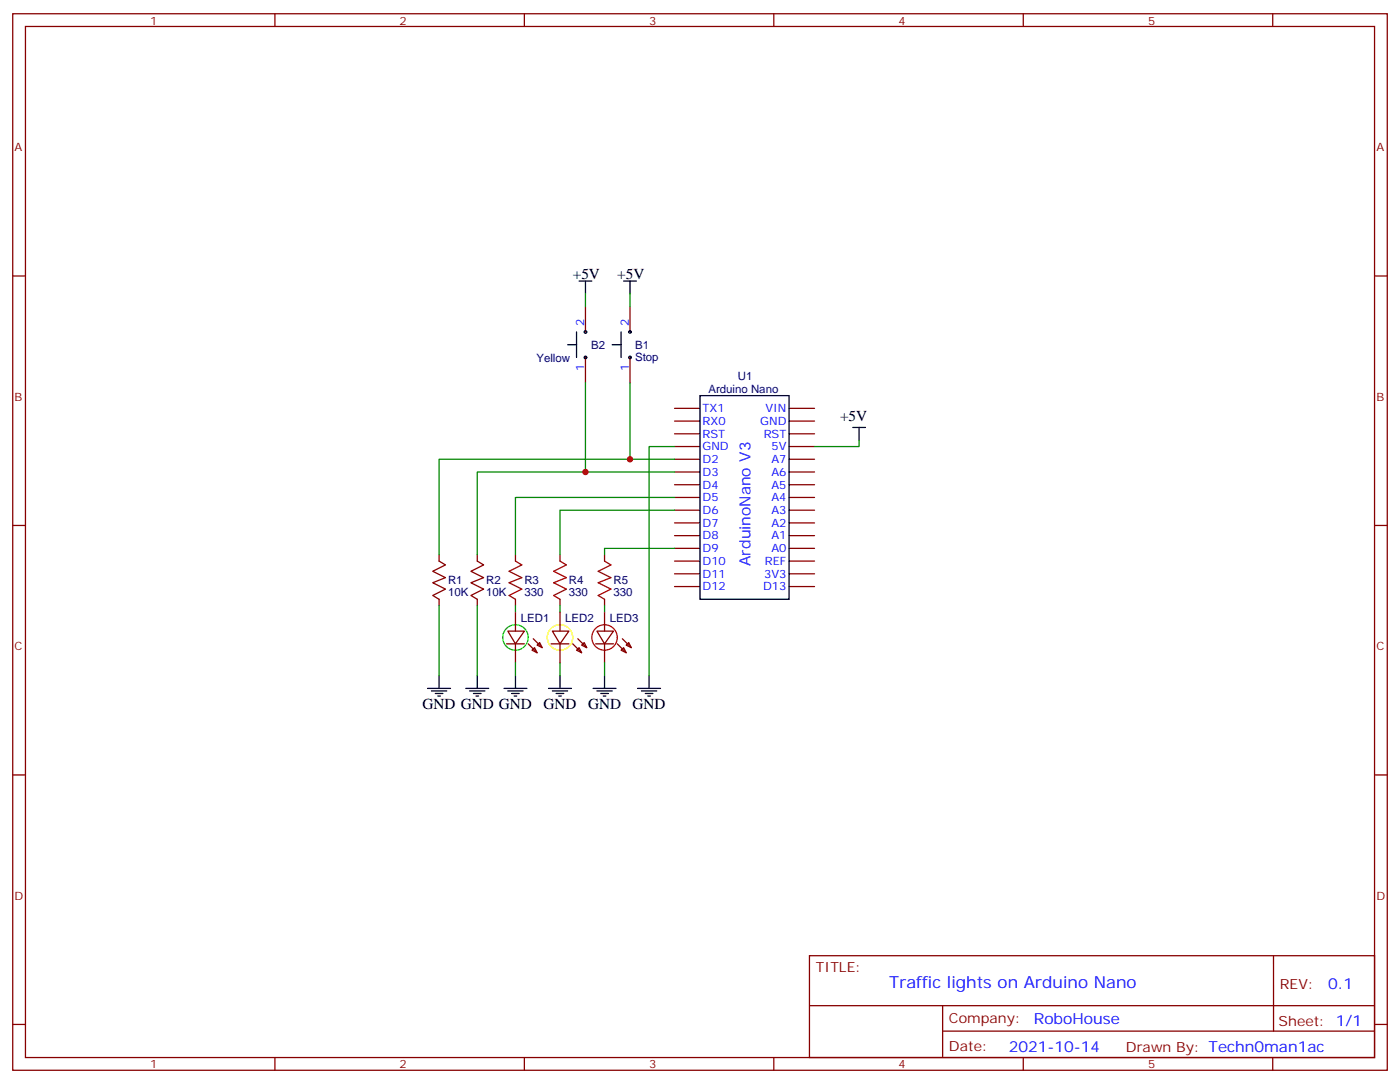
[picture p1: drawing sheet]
<svg xmlns="http://www.w3.org/2000/svg" width="388mm" height="300mm" viewBox="0 0 388 300" stroke-linecap="round" stroke-linejoin="round" font-family="sans-serif">
<g fill="none" stroke="#870000" stroke-width=".35">
<path d="M3.5 3.8h381v292.8h-381zM7.1 7.3h373.9v285.8h-373.9zM76.2 3.8v3.5M145.3 3.8v3.5M214.5 3.8v3.5M283.6 3.8v3.5M352.8 3.8v3.5M3.5 76.5h3.6M381 76.5h3.5M162.3 84.9v7.1M162.3 99.1v7M174.6 84.9v7.1"/>
<path d="M174.6 99.1v7M187 113.2h7M187 116.7h7M218.7 113.2h7.1M218.7 116.7h7.1M187 120.2h7M187 123.8h7M187 127.3h7M187 130.8h7M187 134.3h7M187 137.9h7M218.7 120.2h7.1"/>
<path d="M218.7 123.8h7.1M218.7 127.3h7.1M218.7 130.8h7.1M218.7 134.3h7.1M218.7 137.9h7.1M3.5 145.6h3.6M121.7 153.7v1.8l1.8 1.1-3.6 1.7 3.6 1.8-3.6 1.4 3.6 1.8-3.6 1.7 1.8 1.1v1.8M132.3 153.7v1.8l1.8 1.1-3.6 1.7 3.6 1.8-3.6 1.4 3.6 1.8-3.6 1.7 1.8 1.1v1.8M142.9 153.7v1.8M155.2 153.7v1.8M167.6 153.7v1.8M187 141.4h7"/>
<path d="M187 144.9h7M187 148.4h7M187 152h7M187 155.5h7M187 159h7M218.7 141.4h7.1M218.7 144.9h7.1M218.7 148.4h7.1M218.7 152h7.1M218.7 155.5h7.1M218.7 159h7.1M381 145.6h3.5"/>
<path d="M140.4 178.4h4.9M140.8 174.9h4.5l-2.4 3.5zM142.9 166.1v1.8M142.9 169.6v5.3M142.9 178.4v5.3M147.8 177l2.5 2.5M148.9 178.8l.7-.7 .7 1.4zM152.8 178.4h4.9M153.1 174.9h4.6l-2.5 3.5zM155.2 166.1v1.8M155.2 169.6v5.3M155.2 178.4v5.3"/>
<path d="M160.2 177l2.4 2.5M161.2 178.8l.7-.7 .7 1.4zM165.1 178.4h4.9M165.5 174.9h4.5l-2.4 3.5zM167.6 166.1v1.8M167.6 169.6v5.3M167.6 178.4v5.3M172.5 177l2.5 2.5M173.6 178.8l.7-.7 .7 1.4zM187 162.6h7M218.7 162.6h7.1M147.5 180.2l.7-.7 .7 1.4z"/>
<path d="M159.8 180.2l.7-.7 .7 1.4zM172.2 180.2l.7-.7 .7 1.4zM3.5 214.8h3.6M381 214.8h3.5M224.4 264.9h156.6v28.2h-156.6zM224.4 278.7h156.5M261.3 278.7v14.1M353 264.9v20.9M3.5 283.9h3.6M76.2 293.1v3.5M145.3 293.1v3.5M214.5 293.1v3.5"/>
<path d="M261.3 285.8h119.6M283.6 293.1v3.5M352.8 293.1v3.5M381 283.9h3.5"/>
</g>
<path d="M142.9 155.5l1.7 1.1-3.5 1.7 3.5 1.8-3.5 1.4 3.5 1.8-3.5 1.7 1.8 1.1M155.2 155.5l1.8 1.1-3.5 1.7 3.5 1.8-3.5 1.4 3.5 1.8-3.5 1.7 1.7 1.1M167.6 155.5l1.7 1.1-3.5 1.7 3.5 1.8-3.5 1.4 3.5 1.8-3.5 1.7 1.8 1.1" fill="none" stroke="#a10000" stroke-width=".35"/>
<g fill="none" stroke="#000" stroke-width=".35">
<path d="M160.5 77.9h3.5M162.3 77.9v3.5M172.9 77.9h3.5M174.6 77.9v3.5M157.3 95.5h2.5M159.8 92v7.1M169.7 95.5h2.5M172.2 92v7.1M194 109.6h24.7v56.5h-24.7zM236.4 118.5h3.5M238.1 118.5v3.5M118.5 190.8h6.4"/>
<path d="M119.6 191.5h4.2M120.6 192.2h2.2M121.4 192.9h.7M121.7 187.3v3.5M129.1 190.8h6.4M130.2 191.5h4.2M131.2 192.2h2.1M131.9 192.9h.7M132.3 187.3v3.5M139.7 190.8h6.3M140.8 191.5h4.2M141.8 192.2h2.1"/>
<path d="M142.5 192.9h.7M142.9 187.3v3.5M152 190.8h6.4M153.1 191.5h4.2M154.2 192.2h2.1M154.9 192.9h.7M155.2 187.3v3.5M164.4 190.8h6.3M165.5 191.5h4.2M166.5 192.2h2.1M167.2 192.9h.7M167.6 187.3v3.5"/>
<path d="M176.7 190.8h6.4M177.8 191.5h4.2M178.9 192.2h2.1M179.6 192.9h.7M179.9 187.3v3.5"/>
<circle cx="162.3" cy="99.1" r=".35"/>
<circle cx="162.3" cy="92" r=".35"/>
<circle cx="174.6" cy="99.1" r=".35"/>
<circle cx="174.6" cy="92" r=".35"/>
</g>
<circle cx="142.9" cy="176.7" r="3.5" fill="none" stroke="#0f0" stroke-width=".35"/>
<path d="M146.4 178.4l2.5 2.5M158.7 178.4l2.5 2.5M171.1 178.4l2.5 2.5" fill="none" stroke="#800000" stroke-width=".35"/>
<circle cx="155.2" cy="176.7" r="3.5" fill="none" stroke="#ff0" stroke-width=".35"/>
<circle cx="167.6" cy="176.7" r="3.5" fill="none" stroke="#f00" stroke-width=".35"/>
<g fill="none" stroke="#008700" stroke-width=".35">
<path d="M162.3 81.4v3.5M174.6 81.4v3.5M162.3 106.1v24.7M174.6 106.1v21.2M187 137.9h-44.1v15.8M187 130.8h-54.7v22.9M187 127.3h-65.3v26.4M187 123.8h-7.1v63.5M238.1 122v1.8h-12.3M187 152h-19.4v1.7M187 141.4h-31.8v12.3M121.7 167.9v19.4"/>
<path d="M132.3 167.9v19.4M142.9 167.9v1.7M155.2 167.9v1.7M167.6 167.9v1.7M142.9 183.7v3.6M155.2 183.7v3.6M167.6 183.7v3.6"/>
</g>
<g fill="#c00">
<circle cx="174.6" cy="127.3" r=".88"/>
<circle cx="162.3" cy="130.8" r=".88"/>
</g>
<text font-size="4.6" fill="#00f" x="246.5" y="273.9">Traffic lights on Arduino Nano</text>
<g font-size="4.2">
<text x="158.7" y="77.2">+5V</text>
<text x="171.1" y="77.2">+5V</text>
<text x="232.8" y="116.7">+5V</text>
<text x="117.1" y="196.4">GND GND GND</text>
<text x="150.6" y="196.4">GND</text>
<text x="163" y="196.4">GND</text>
<text x="175.3" y="196.4">GND</text>
</g>
<g font-size="4.2" fill="#00f">
<text x="208.1" y="156.8" transform="rotate(-90 208.1 156.8)">ArduinoNano V3</text>
<text x="368.2" y="274.1">0.1</text>
<text x="286.5" y="283.7">RoboHouse</text>
<text x="279.6" y="291.5">2021-10-14</text>
</g>
<g font-size="3.9" fill="#800">
<text x="226.1" y="269.5">TITLE:</text>
<text x="354.8" y="274.1">REV:</text>
<text x="263" y="283.7">Company:</text>
<text x="354.4" y="284.3">Sheet: 1/1</text>
<text x="263" y="291.3">Date:</text>
<text x="312.1" y="291.4">Drawn By: Techn0man1ac</text>
</g>
<g font-size="3.2" fill="#800">
<text x="41.6" y="6.8">1</text>
<text x="110.8" y="6.8">2</text>
<text x="179.9" y="6.8">3</text>
<text x="249.1" y="6.8">4</text>
<text x="318.2" y="6.8">5</text>
<text x="4.1" y="41.9">A</text>
<text x="381.5" y="41.9">A</text>
<text x="4.1" y="111.1">B</text>
<text x="381.5" y="111.1">B</text>
<text x="4.1" y="180.2">C</text>
<text x="381.5" y="180.2">C</text>
<text x="4.1" y="249.3">D</text>
<text x="381.5" y="249.3">D</text>
<text x="41.6" y="296.1">1</text>
<text x="110.8" y="296.1">2</text>
<text x="179.9" y="296.1">3</text>
<text x="249.1" y="296.1">4</text>
<text x="318.2" y="296.1">5</text>
</g>
<g font-size="3.2" fill="#00f">
<text x="161.9" y="90.2" transform="rotate(-90 161.9 90.2)">2</text>
<text x="174.3" y="90.2" transform="rotate(-90 174.3 90.2)">2</text>
<text x="161.9" y="102.8" transform="rotate(-90 161.9 102.8)">1</text>
<text x="174.3" y="102.8" transform="rotate(-90 174.3 102.8)">1</text>
<text x="194.7" y="114.2">TX1</text>
<text x="194.7" y="117.8">RX0</text>
<text x="210.7" y="117.8">GND</text>
<text x="212.1" y="114.2">VIN</text>
<text x="194.7" y="121.3">RST</text>
<text x="194.7" y="124.8">GND</text>
<text x="211.7" y="121.3">RST</text>
<text x="213.8" y="124.8">5V</text>
<text x="194.7" y="128.3">D2</text>
<text x="194.7" y="131.9">D3</text>
<text x="213.8" y="131.9">A6</text>
<text x="213.8" y="128.3">A7</text>
<text x="194.7" y="135.4">D4</text>
<text x="213.8" y="135.4">A5</text>
<text x="194.7" y="138.9">D5</text>
<text x="194.7" y="142.5">D6</text>
<text x="213.8" y="142.5">A3</text>
<text x="213.8" y="138.9">A4</text>
<text x="194.7" y="146">D7</text>
<text x="194.7" y="149.5">D8</text>
<text x="213.8" y="149.5">A1</text>
<text x="213.8" y="146">A2</text>
<text x="194.7" y="153">D9</text>
<text x="213.8" y="153">A0</text>
<text x="194.7" y="156.6">D10</text>
<text x="194.7" y="160.1">D11</text>
<text x="211.8" y="160.1">3V3</text>
<text x="212" y="156.6">REF</text>
<text x="194.7" y="163.6">D12</text>
<text x="211.5" y="163.6">D13</text>
</g>
<g font-size="3.2" fill="#000080">
<text x="148.7" y="100.2">Yellow</text>
<text x="163.9" y="96.7">B2</text>
<text x="176" y="99.9">Stop</text>
<text x="176" y="96.7">B1</text>
<text x="204.5" y="105.3">U1</text>
<text x="196.3" y="109">Arduino Nano</text>
<text x="124.2" y="161.9">R1</text>
<text x="134.8" y="161.9">R2</text>
<text x="145.3" y="161.9">R3</text>
<text x="157.7" y="161.9">R4</text>
<text x="170" y="161.9">R5</text>
<text x="124.2" y="165.2">10K</text>
<text x="134.8" y="165.2">10K</text>
<text x="145.3" y="165.2">330</text>
<text x="157.7" y="165.2">330</text>
<text x="170" y="165.2">330</text>
<text x="144.3" y="172.5">LED1</text>
<text x="156.7" y="172.5">LED2</text>
<text x="169" y="172.5">LED3</text>
</g>
</svg>
